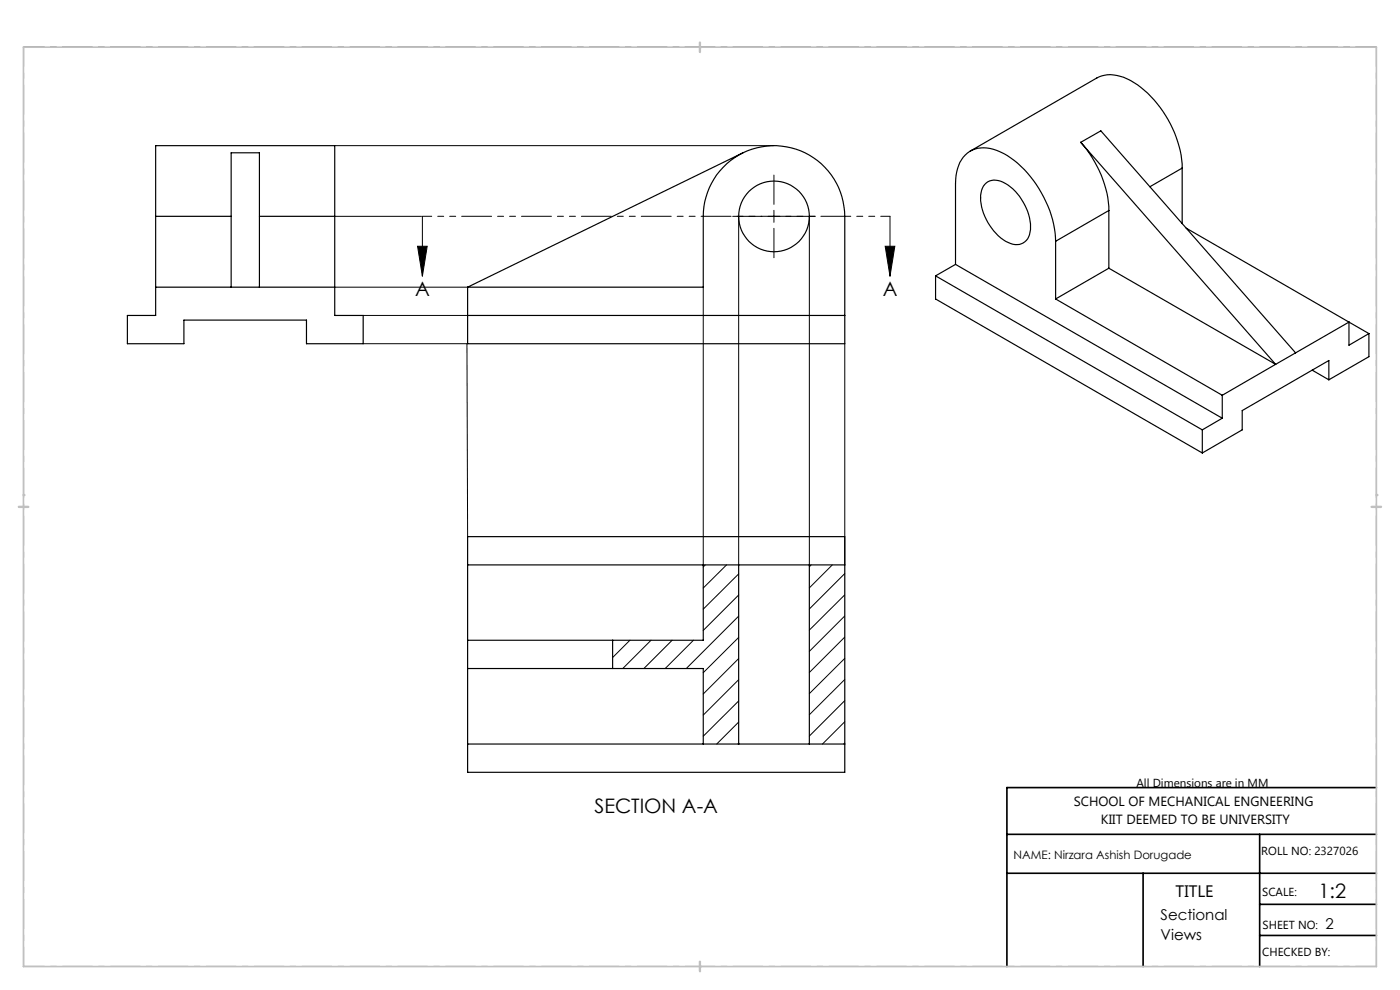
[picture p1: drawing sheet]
<svg xmlns="http://www.w3.org/2000/svg" width="297mm" height="210mm" viewBox="0 0 297 210" stroke-linecap="round" stroke-linejoin="round" font-family="sans-serif">
<g fill="none" stroke="#000" stroke-width=".21">
<path d="M71 30.9h93.2M164.2 37.1v6.2M71 45.9h18.4M88.6 52.2h2l-1 6.4zM89.6 45.9v12.7M155.4 45.9h6.2M156.7 45.9v73.9M162.9 45.9h2.6M164.2 44.6v2.6M164.2 48.4v6.3M166.7 45.9h6.3M171.7 45.9v73.9"/>
<path d="M187.8 52.2h2l-1 6.4zM188.8 45.9v12.7M71 60.9h28.2M77 72.9h22.2M77 66.9h22.2M99.1 72.9l.1 40.9M149.2 60.9v58.9M179.2 72.9v46.9"/>
</g>
<path d="M188.8 45.9h-99.2" fill="none" stroke="#000" stroke-width=".21" stroke-dasharray="6.3 1.3 1.3 1.3 1.3 1.3" stroke-dashoffset="4.4"/>
<path d="M5 10h287M5 205h287" fill="none" stroke="#000" stroke-width=".21" stroke-dasharray="6.3 1.3 1.3 1.3" stroke-dashoffset="1.9"/>
<path d="M5 10v195M292 10v195" fill="none" stroke="#000" stroke-width=".21" stroke-dasharray="6.3 1.3 1.3 1.3" stroke-dashoffset="2.2"/>
<path d="M213.6 177h78.4M267.2 177v28M292 167.1h-78.4v37.9M213.6 185.2h78.4M242.5 185.2v19.8M267.2 191.8h24.8M267.2 198.4h24.8" fill="none" stroke="#000" stroke-width=".35"/>
<path d="M292 167.1v37.9h-78.4" fill="none" stroke="#c0c0c0" stroke-width=".21"/>
<path d="M5 10h287v195h-287z" fill="none" stroke="#c0c0c0" stroke-width=".35"/>
<path d="M148.5 9v2M4 107.5h2M291 107.5h2M148.5 204v2" fill="none" stroke="#c0c0c0" stroke-width=".5"/>
<path d="M4.7 105a.25 .25 0 0 1 .5 0 .25 .25 0 0 1-.5 0zM291.7 105a.25 .25 0 0 1 .5 0 .25 .25 0 0 1-.5 0zM148.2 10a.25 .25 0 0 1 .5 0 .25 .25 0 0 1-.5 0zM148.2 205a.25 .25 0 0 1 .5 0 .25 .25 0 0 1-.5 0z" fill="#c0c0c0"/>
<path d="M187.8 52.2h2l-1 6.4zM88.6 52.2h2l-1 6.4z" fill="#000"/>
<g fill="none" stroke="#000" stroke-width=".25">
<path d="M157.6 32.4l-58.4 28.5M205.8 32.1l26.9-15.6a7.8 7.8 0 0 1 7.9 1 23.4 23.4 0 0 1 10.2 18.2M208.9 39.1a3.3 3.3 0 0 1 4.4-.2 11.6 11.6 0 0 1 5.3 9.8 3.1 3.1 0 0 1-1.5 2.8 3.1 3.1 0 0 1-3.2-.1 11.4 11.4 0 0 1-5.9-10l.4-1.5zM229.3 30.2a23 23 0 0 1 5.9 14.5M229.3 30.2l41.3 47.1M229.3 30.2l4.2-2.4 41.3 47.1M250.8 35.7v11.7M250.8 35.7l-6.9 3.9M33 45.9v-15h38v15M33 45.9v21h-6v6h12v-5h26v5h12v-6h-6v-21M33 45.9h16M55 45.9h16"/>
<path d="M198.5 58.5v4.9l56.6 32.7M198.5 58.5l56.6 32.7M202.7 56.1l56.6 32.6M202.7 56.1l-4.2 2.4M223.9 51.2a23.5 23.5 0 0 0-10.9-18.6 7.3 7.3 0 0 0-7.3-.5 7.1 7.1 0 0 0-3 6v18M223.9 51.2v12.2M235.2 44.7v12.2M235.2 56.9l35.4 20.4M235.2 56.9l-11.3 6.5M235.2 44.7l-11.3 6.5M251.6 48.4l34.6 19.9M33 60.9h38"/>
<path d="M49 60.9v-28.5h6v28.5M99.2 60.9h50v-15a15 15 0 0 1 15-15 15 15 0 0 1 15 15v27h-80zM99.2 66.9h80M223.9 63.4l35.4 20.4M270.6 77.3l-11.3 6.5M278.4 78.5l3.5 2.1M286.2 68.3l-15.6 9M286.2 68.3v4.9l4.2-2.4M286.2 68.3l4.2 2.5M290.4 70.8v4.9l-8.5 4.9M255.1 91.2v4.9M259.3 83.8v4.9"/>
<path d="M259.3 88.7l-4.2 2.5M281.9 80.6v-4.1l-18.4 10.6v4.1l-8.4 4.9M99.2 113.8h80v50h-80zM99.2 119.8h57.5M149.2 119.8v16h-50M156.7 119.8h15M156.7 119.8v38M171.7 119.8v38M171.7 119.8h7.5M130 135.8v6M99.2 141.8h50v16M99.2 157.8h57.5"/>
<path d="M156.7 157.8h15M171.7 157.8h7.5"/>
<circle cx="164.2" cy="45.9" r="7.5"/>
</g>
<g fill="none" stroke="#000" stroke-width=".21">
<path d="M149.6 119.8l-.4 .5M154.1 119.8l-4.9 4.9M172.1 119.8l-.4 .4M176.6 119.8l-4.9 4.9M133.6 135.8l-3.6 3.7M138.1 135.8l-6 6M142.6 135.8l-6 6M147.1 135.8l-6 6M156.7 121.7l-7.5 7.5M156.7 126.2l-7.5 7.5M156.7 130.7l-11.1 11.1M156.7 135.2l-7.5 7.5"/>
<path d="M156.7 139.7l-7.5 7.5M179.2 135.1l-7.5 7.6M179.2 121.7l-7.5 7.5M179.2 126.2l-7.5 7.5M179.2 130.7l-7.5 7.5M179.2 139.7l-7.5 7.4M156.7 144.2l-7.5 7.5M156.7 148.7l-7.5 7.5M156.7 153.2l-4.7 4.6M156.7 157.6l-.2 .2M179.2 144.1l-7.5 7.5M179.2 148.6l-7.5 7.5"/>
<path d="M179.2 153.1l-4.7 4.7M179.2 157.6l-.2 .2"/>
</g>
<g font-size="4.2">
<text x="88.1" y="62.9">A</text>
<text x="187.3" y="62.9">A</text>
<text x="126.1" y="172.4">SECTION A-A</text>
<text x="279.7" y="190.4">1:2</text>
</g>
<text font-size="3.5" x="249.4" y="190.4">TITLE</text>
<g font-size="3.2">
<text x="246.2" y="195.1">Sectional</text>
<text x="281.2" y="197.1">2</text>
<text x="246.2" y="199.3">Views</text>
</g>
<g font-size="2.8">
<text x="227.8" y="170.9">SCHOOL OF MECHANICAL ENGNEERING</text>
<text x="233.6" y="174.8">KIIT DEEMED TO BE UNIVERSITY</text>
</g>
<g font-size="2.5">
<text x="241.1" y="166.9">All Dimensions are in MM</text>
<text x="215" y="182.3">NAME: Nirzara Ashish Dorugade</text>
<text x="267.6" y="181.4">ROLL NO: 2327026</text>
<text x="267.8" y="190">SCALE:</text>
<text x="267.8" y="197">SHEET NO:</text>
<text x="267.8" y="202.9">CHECKED BY:</text>
</g>
</svg>
